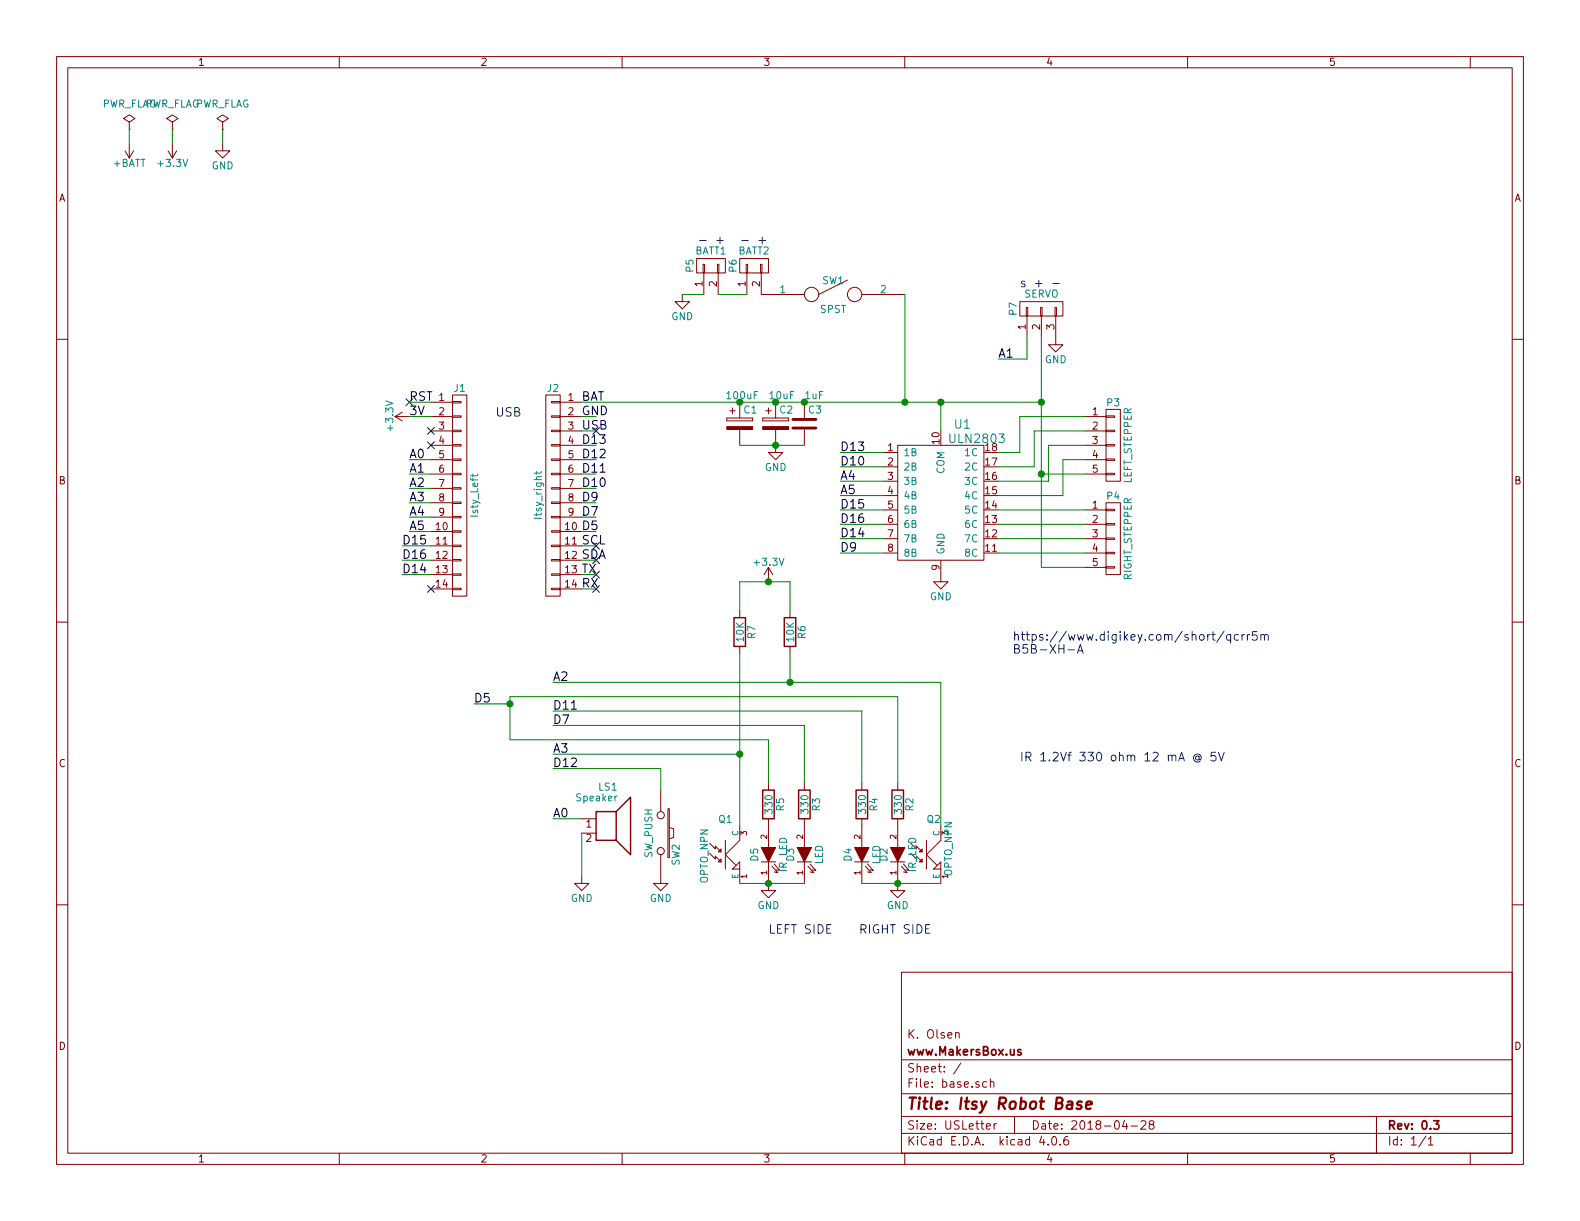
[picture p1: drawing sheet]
EESchema Schematic File Version 2
LIBS:base-rescue
LIBS:power
LIBS:device
LIBS:transistors
LIBS:conn
LIBS:linear
LIBS:regul
LIBS:74xx
LIBS:cmos4000
LIBS:adc-dac
LIBS:memory
LIBS:xilinx
LIBS:microcontrollers
LIBS:dsp
LIBS:microchip
LIBS:analog_switches
LIBS:motorola
LIBS:texas
LIBS:intel
LIBS:audio
LIBS:interface
LIBS:digital-audio
LIBS:philips
LIBS:display
LIBS:cypress
LIBS:siliconi
LIBS:opto
LIBS:atmel
LIBS:contrib
LIBS:valves
LIBS:base-cache
EELAYER 25 0
EELAYER END
$Descr USLetter 11000 8500
encoding utf-8
Sheet 1 1
Title "Itsy Robot Base"
Date "2018-04-28"
Rev "0.3"
Comp "www.MakersBox.us"
Comment1 "K. Olsen"
Comment2 ""
Comment3 ""
Comment4 ""
$EndDescr
$Comp
L PWR_FLAG #FLG01
U 1 1
P 900 900
F 0 "#FLG01" H 900 995 50  0001 C CNN
F 1 "PWR_FLAG" H 900 1080 50  0000 C CNN
F 2 "" H 900 900 60  0000 C CNN
F 3 "" H 900 900 60  0000 C CNN
	1    900  900 
	1    0    0    -1  
$EndComp
$Comp
L PWR_FLAG #FLG02
U 1 1
P 1550 900
F 0 "#FLG02" H 1550 995 50  0001 C CNN
F 1 "PWR_FLAG" H 1550 1080 50  0000 C CNN
F 2 "" H 1550 900 60  0000 C CNN
F 3 "" H 1550 900 60  0000 C CNN
	1    1550 900 
	1    0    0    -1  
$EndComp
$Comp
L GND #PWR03
U 1 1
P 1550 1000
F 0 "#PWR03" H 1550 750 50  0001 C CNN
F 1 "GND" H 1550 850 50  0000 C CNN
F 2 "" H 1550 1000 60  0000 C CNN
F 3 "" H 1550 1000 60  0000 C CNN
	1    1550 1000
	1    0    0    -1  
$EndComp
$Comp
L +BATT #PWR04
U 1 1
P 900 1000
F 0 "#PWR04" H 900 850 50  0001 C CNN
F 1 "+BATT" H 900 1140 50  0000 C CNN
F 2 "" H 900 1000 60  0000 C CNN
F 3 "" H 900 1000 60  0000 C CNN
	1    900  1000
	-1   0    0    1   
$EndComp
$Comp
L ULN2803 U1
U 1 1
P 6550 3500
F 0 "U1" H 6700 4050 60  0000 C CNN
F 1 "ULN2803" H 6800 3950 60  0000 C CNN
F 2 "library:DIP-18_W7.62mm" H 6550 3500 60  0001 C CNN
F 3 "" H 6550 3500 60  0000 C CNN
	1    6550 3500
	1    0    0    -1  
$EndComp
Text Notes 7050 4550 0    60   ~ 0
https://www.digikey.com/short/qcrr5m\nB5B-XH-A
$Comp
L CONN_01X05 P3
U 1 1
P 7750 3100
F 0 "P3" H 7750 3400 50  0000 C CNN
F 1 "LEFT_STEPPER" V 7850 3100 50  0000 C CNN
F 2 "library:JST_B5B-XH-A" H 7750 3100 50  0001 C CNN
F 3 "" H 7750 3100 50  0000 C CNN
	1    7750 3100
	1    0    0    -1  
$EndComp
$Comp
L CONN_01X05 P4
U 1 1
P 7750 3750
F 0 "P4" H 7750 4050 50  0000 C CNN
F 1 "RIGHT_STEPPER" V 7850 3750 50  0000 C CNN
F 2 "library:JST_B5B-XH-A" H 7750 3750 50  0001 C CNN
F 3 "" H 7750 3750 50  0000 C CNN
	1    7750 3750
	1    0    0    -1  
$EndComp
$Comp
L GND #PWR05
U 1 1
P 6550 4000
F 0 "#PWR05" H 6550 3750 50  0001 C CNN
F 1 "GND" H 6550 3850 50  0000 C CNN
F 2 "" H 6550 4000 60  0000 C CNN
F 3 "" H 6550 4000 60  0000 C CNN
	1    6550 4000
	1    0    0    -1  
$EndComp
Text Notes 3450 2900 0    60   ~ 0
USB
$Comp
L CONN_01X02 P5
U 1 1
P 4950 1850
F 0 "P5" H 4950 2000 50  0000 C CNN
F 1 "BATT1" V 5050 1850 50  0000 C CNN
F 2 "library:TerminalBlock_Pheonix_PT-3.5mm_2pol" H 4950 1850 50  0001 C CNN
F 3 "" H 4950 1850 50  0000 C CNN
	1    4950 1850
	0    -1   -1   0   
$EndComp
$Comp
L CONN_01X02 P6
U 1 1
P 5250 1850
F 0 "P6" H 5250 2000 50  0000 C CNN
F 1 "BATT2" V 5350 1850 50  0000 C CNN
F 2 "library:TerminalBlock_Pheonix_PT-3.5mm_2pol" H 5250 1850 50  0001 C CNN
F 3 "" H 5250 1850 50  0000 C CNN
	1    5250 1850
	0    -1   -1   0   
$EndComp
Text Notes 5050 1700 2    60   ~ 0
- +
Text Notes 5150 1700 0    60   ~ 0
- +
$Comp
L SPST SW1
U 1 1
P 5800 2050
F 0 "SW1" H 5800 2150 50  0000 C CNN
F 1 "SPST" H 5800 1950 50  0000 C CNN
F 2 "library:SW_Micro_SPST" H 5800 2050 50  0001 C CNN
F 3 "" H 5800 2050 50  0000 C CNN
	1    5800 2050
	1    0    0    -1  
$EndComp
$Comp
L CONN_01X03 P7
U 1 1
P 7250 2150
F 0 "P7" H 7250 2350 50  0000 C CNN
F 1 "SERVO" V 7350 2150 50  0000 C CNN
F 2 "library:Pin_Header_Straight_1x03" H 7250 2150 50  0001 C CNN
F 3 "" H 7250 2150 50  0000 C CNN
	1    7250 2150
	0    -1   -1   0   
$EndComp
$Comp
L GND #PWR06
U 1 1
P 7350 2350
F 0 "#PWR06" H 7350 2100 50  0001 C CNN
F 1 "GND" H 7350 2200 50  0000 C CNN
F 2 "" H 7350 2350 60  0000 C CNN
F 3 "" H 7350 2350 60  0000 C CNN
	1    7350 2350
	1    0    0    -1  
$EndComp
Text Notes 7100 2000 0    60   ~ 0
s + -
$Comp
L CP C1
U 1 1
P 5150 2950
F 0 "C1" H 5175 3050 50  0000 L CNN
F 1 "100uF" H 5050 3150 50  0000 L CNN
F 2 "library:C_Radial_D7.5_L11.2_P2.5" H 5188 2800 50  0001 C CNN
F 3 "" H 5150 2950 50  0000 C CNN
	1    5150 2950
	1    0    0    -1  
$EndComp
$Comp
L CP C2
U 1 1
P 5400 2950
F 0 "C2" H 5425 3050 50  0000 L CNN
F 1 "10uF" H 5350 3150 50  0000 L CNN
F 2 "library:C_Radial_D5_L11_P2.5" H 5438 2800 50  0001 C CNN
F 3 "" H 5400 2950 50  0000 C CNN
	1    5400 2950
	1    0    0    -1  
$EndComp
$Comp
L C C3
U 1 1
P 5600 2950
F 0 "C3" H 5625 3050 50  0000 L CNN
F 1 "1uF" H 5600 3150 50  0000 L CNN
F 2 "library:C_Disc_D3_P2.5" H 5638 2800 50  0001 C CNN
F 3 "" H 5600 2950 50  0000 C CNN
	1    5600 2950
	1    0    0    -1  
$EndComp
$Comp
L GND #PWR07
U 1 1
P 5400 3100
F 0 "#PWR07" H 5400 2850 50  0001 C CNN
F 1 "GND" H 5400 2950 50  0000 C CNN
F 2 "" H 5400 3100 60  0000 C CNN
F 3 "" H 5400 3100 60  0000 C CNN
	1    5400 3100
	1    0    0    -1  
$EndComp
$Comp
L GND #PWR08
U 1 1
P 4600 6100
F 0 "#PWR08" H 4600 5850 50  0001 C CNN
F 1 "GND" H 4600 5950 50  0000 C CNN
F 2 "" H 4600 6100 60  0000 C CNN
F 3 "" H 4600 6100 60  0000 C CNN
	1    4600 6100
	1    0    0    -1  
$EndComp
$Comp
L GND #PWR09
U 1 1
P 4750 2050
F 0 "#PWR09" H 4750 1800 50  0001 C CNN
F 1 "GND" H 4750 1900 50  0000 C CNN
F 2 "" H 4750 2050 60  0000 C CNN
F 3 "" H 4750 2050 60  0000 C CNN
	1    4750 2050
	1    0    0    -1  
$EndComp
$Comp
L OPTO_NPN Q1
U 1 1
P 5050 5950
F 0 "Q1" H 5000 6200 50  0000 L CNN
F 1 "OPTO_NPN" V 4900 5750 50  0000 L CNN
F 2 "library:PHOTOTRANS-RA" H 5050 5950 50  0001 C CNN
F 3 "" H 5050 5950 50  0000 C CNN
	1    5050 5950
	1    0    0    -1  
$EndComp
$Comp
L OPTO_NPN Q2
U 1 1
P 6450 5950
F 0 "Q2" H 6450 6200 50  0000 L CNN
F 1 "OPTO_NPN" V 6600 5800 50  0000 L CNN
F 2 "library:PHOTOTRANS-RA" H 6450 5950 50  0001 C CNN
F 3 "" H 6450 5950 50  0000 C CNN
	1    6450 5950
	1    0    0    -1  
$EndComp
$Comp
L LED-RESCUE-base D3
U 1 1
P 5600 5950
F 0 "D3" H 5600 6050 50  0000 C CNN
F 1 "LED" H 5600 5850 50  0000 C CNN
F 2 "library:LED-3MM" H 5600 5950 50  0001 C CNN
F 3 "" H 5600 5950 50  0000 C CNN
	1    5600 5950
	0    -1   -1   0   
$EndComp
$Comp
L LED-RESCUE-base D5
U 1 1
P 5350 5950
F 0 "D5" H 5350 6050 50  0000 C CNN
F 1 "IR LED" H 5350 5850 50  0000 C CNN
F 2 "library:LED-3MM_RA" H 5350 5950 50  0001 C CNN
F 3 "" H 5350 5950 50  0000 C CNN
	1    5350 5950
	0    -1   -1   0   
$EndComp
$Comp
L LED-RESCUE-base D4
U 1 1
P 6000 5950
F 0 "D4" H 6000 6050 50  0000 C CNN
F 1 "LED" H 6000 5850 50  0000 C CNN
F 2 "library:LED-3MM" H 6000 5950 50  0001 C CNN
F 3 "" H 6000 5950 50  0000 C CNN
	1    6000 5950
	0    -1   -1   0   
$EndComp
$Comp
L LED-RESCUE-base D2
U 1 1
P 6250 5950
F 0 "D2" H 6250 6050 50  0000 C CNN
F 1 "IR_LED" H 6250 5850 50  0000 C CNN
F 2 "library:LED-3MM_RA" H 6250 5950 50  0001 C CNN
F 3 "" H 6250 5950 50  0000 C CNN
	1    6250 5950
	0    -1   -1   0   
$EndComp
$Comp
L GND #PWR010
U 1 1
P 5350 6150
F 0 "#PWR010" H 5350 5900 50  0001 C CNN
F 1 "GND" H 5350 6000 50  0000 C CNN
F 2 "" H 5350 6150 60  0000 C CNN
F 3 "" H 5350 6150 60  0000 C CNN
	1    5350 6150
	1    0    0    -1  
$EndComp
$Comp
L GND #PWR011
U 1 1
P 6250 6150
F 0 "#PWR011" H 6250 5900 50  0001 C CNN
F 1 "GND" H 6250 6000 50  0000 C CNN
F 2 "" H 6250 6150 60  0000 C CNN
F 3 "" H 6250 6150 60  0000 C CNN
	1    6250 6150
	1    0    0    -1  
$EndComp
$Comp
L R R3
U 1 1
P 5600 5600
F 0 "R3" V 5680 5600 50  0000 C CNN
F 1 "330" V 5600 5600 50  0000 C CNN
F 2 "library:Resistor_Horz" V 5530 5600 50  0001 C CNN
F 3 "" H 5600 5600 50  0000 C CNN
	1    5600 5600
	1    0    0    -1  
$EndComp
$Comp
L R R4
U 1 1
P 6000 5600
F 0 "R4" V 6080 5600 50  0000 C CNN
F 1 "330" V 6000 5600 50  0000 C CNN
F 2 "library:Resistor_Horz" V 5930 5600 50  0001 C CNN
F 3 "" H 6000 5600 50  0000 C CNN
	1    6000 5600
	1    0    0    -1  
$EndComp
$Comp
L R R2
U 1 1
P 6250 5600
F 0 "R2" V 6330 5600 50  0000 C CNN
F 1 "330" V 6250 5600 50  0000 C CNN
F 2 "library:Resistor_Horz" V 6180 5600 50  0001 C CNN
F 3 "" H 6250 5600 50  0000 C CNN
	1    6250 5600
	1    0    0    -1  
$EndComp
$Comp
L R R5
U 1 1
P 5350 5600
F 0 "R5" V 5430 5600 50  0000 C CNN
F 1 "330" V 5350 5600 50  0000 C CNN
F 2 "library:Resistor_Horz" V 5280 5600 50  0001 C CNN
F 3 "" H 5350 5600 50  0000 C CNN
	1    5350 5600
	1    0    0    -1  
$EndComp
Text Notes 5350 6500 0    60   ~ 0
LEFT SIDE    RIGHT SIDE
$Comp
L R R6
U 1 1
P 5500 4400
F 0 "R6" V 5580 4400 50  0000 C CNN
F 1 "10K" V 5500 4400 50  0000 C CNN
F 2 "library:Resistor_Horz" V 5430 4400 50  0001 C CNN
F 3 "" H 5500 4400 50  0000 C CNN
	1    5500 4400
	1    0    0    -1  
$EndComp
$Comp
L R R7
U 1 1
P 5150 4400
F 0 "R7" V 5230 4400 50  0000 C CNN
F 1 "10K" V 5150 4400 50  0000 C CNN
F 2 "library:Resistor_Horz" V 5080 4400 50  0001 C CNN
F 3 "" H 5150 4400 50  0000 C CNN
	1    5150 4400
	1    0    0    -1  
$EndComp
$Comp
L SW_PUSH SW2
U 1 1
P 4600 5800
F 0 "SW2" H 4750 5910 50  0000 C CNN
F 1 "SW_PUSH" H 4600 5720 50  0000 C CNN
F 2 "library:SW_PUSH_SMALL" H 4600 5800 50  0001 C CNN
F 3 "" H 4600 5800 50  0000 C CNN
	1    4600 5800
	0    1    1    0   
$EndComp
$Comp
L CONN_01X14 J1
U 1 1
P 3200 3450
F 0 "J1" H 3200 4200 50  0000 C CNN
F 1 "Isty_Left" V 3300 3450 50  0000 C CNN
F 2 "library:Pin_Header_Straight_1x14_Pitch2.54mm" H 3200 3450 50  0001 C CNN
F 3 "" H 3200 3450 50  0001 C CNN
	1    3200 3450
	1    0    0    -1  
$EndComp
$Comp
L CONN_01X14 J2
U 1 1
P 3850 3450
F 0 "J2" H 3850 4200 50  0000 C CNN
F 1 "Itsy_right" V 3950 3450 50  0000 C CNN
F 2 "library:Pin_Header_Straight_1x14_Pitch2.54mm" H 3850 3450 50  0001 C CNN
F 3 "" H 3850 3450 50  0001 C CNN
	1    3850 3450
	-1   0    0    -1  
$EndComp
Text Label 2850 2800 0    60   ~ 0
RST
Text Label 2850 2900 0    60   ~ 0
3V
Text Label 2850 3200 0    60   ~ 0
A0
Text Label 2850 3300 0    60   ~ 0
A1
Text Label 2850 3400 0    60   ~ 0
A2
Text Label 2850 3500 0    60   ~ 0
A3
Text Label 2850 3600 0    60   ~ 0
A4
Text Label 2850 3700 0    60   ~ 0
A5
Text Label 2800 3800 0    60   ~ 0
D15
Text Label 2800 3900 0    60   ~ 0
D16
Text Label 2800 4000 0    60   ~ 0
D14
NoConn ~ 3000 3000
NoConn ~ 3000 3100
NoConn ~ 3000 4100
Text Label 4050 2800 0    60   ~ 0
BAT
Text Label 4050 2900 0    60   ~ 0
GND
Text Label 4050 3000 0    60   ~ 0
USB
Text Label 4050 3100 0    60   ~ 0
D13
Text Label 4050 3200 0    60   ~ 0
D12
Text Label 4050 3300 0    60   ~ 0
D11
Text Label 4050 3400 0    60   ~ 0
D10
Text Label 4050 3500 0    60   ~ 0
D9
Text Label 4050 3600 0    60   ~ 0
D7
Text Label 4050 3700 0    60   ~ 0
D5
Text Label 4050 3800 0    60   ~ 0
SCL
Text Label 4050 3900 0    60   ~ 0
SDA
Text Label 4050 4000 0    60   ~ 0
TX
Text Label 4050 4100 0    60   ~ 0
RX
$Comp
L PWR_FLAG #FLG012
U 1 1
P 1200 900
F 0 "#FLG012" H 1200 995 50  0001 C CNN
F 1 "PWR_FLAG" H 1200 1080 50  0000 C CNN
F 2 "" H 1200 900 60  0000 C CNN
F 3 "" H 1200 900 60  0000 C CNN
	1    1200 900 
	1    0    0    -1  
$EndComp
$Comp
L +3.3V #PWR013
U 1 1
P 1200 1000
F 0 "#PWR013" H 1200 850 50  0001 C CNN
F 1 "+3.3V" H 1200 1140 50  0000 C CNN
F 2 "" H 1200 1000 50  0001 C CNN
F 3 "" H 1200 1000 50  0001 C CNN
	1    1200 1000
	-1   0    0    1   
$EndComp
$Comp
L +3.3V #PWR014
U 1 1
P 2850 2900
F 0 "#PWR014" H 2850 2750 50  0001 C CNN
F 1 "+3.3V" H 2850 3040 50  0000 C CNN
F 2 "" H 2850 2900 50  0001 C CNN
F 3 "" H 2850 2900 50  0001 C CNN
	1    2850 2900
	0    -1   -1   0   
$EndComp
$Comp
L +3.3V #PWR015
U 1 1
P 5350 4050
F 0 "#PWR015" H 5350 3900 50  0001 C CNN
F 1 "+3.3V" H 5350 4190 50  0000 C CNN
F 2 "" H 5350 4050 50  0001 C CNN
F 3 "" H 5350 4050 50  0001 C CNN
	1    5350 4050
	1    0    0    -1  
$EndComp
Text Label 5850 3450 0    60   ~ 0
A5
Text Label 5850 3350 0    60   ~ 0
A4
Text Label 3850 5250 0    60   ~ 0
A3
Text Label 5850 3150 0    60   ~ 0
D13
Text Label 5850 3550 0    60   ~ 0
D15
Text Label 5850 3650 0    60   ~ 0
D16
Text Label 5850 3750 0    60   ~ 0
D14
Text Label 5850 3850 0    60   ~ 0
D9
Text Label 6950 2500 0    60   ~ 0
A1
Text Label 3850 4750 0    60   ~ 0
A2
Text Label 3850 5050 0    60   ~ 0
D7
Text Label 5850 3250 0    60   ~ 0
D10
Text Label 3850 4950 0    60   ~ 0
D11
Text Label 3850 5350 0    60   ~ 0
D12
Text Label 3300 4900 0    60   ~ 0
D5
NoConn ~ 2850 2800
NoConn ~ 4150 3000
NoConn ~ 4150 4000
NoConn ~ 4150 4100
Wire Wire Line
	900  900  900  1000
Wire Wire Line
	1550 900  1550 1000
Wire Wire Line
	6950 3350 7300 3350
Wire Wire Line
	6950 3450 7400 3450
Wire Wire Line
	6950 3550 7550 3550
Wire Wire Line
	6950 3650 7550 3650
Wire Wire Line
	6950 3750 7550 3750
Wire Wire Line
	6950 3850 7550 3850
Wire Wire Line
	6550 2800 6550 3000
Wire Wire Line
	7250 2350 7250 3950
Wire Wire Line
	7250 3950 7550 3950
Wire Wire Line
	6150 3150 5850 3150
Wire Wire Line
	6150 3250 5850 3250
Wire Wire Line
	6150 3350 5850 3350
Wire Wire Line
	6150 3450 5850 3450
Wire Wire Line
	6150 3550 5850 3550
Wire Wire Line
	6150 3650 5850 3650
Wire Wire Line
	6150 3750 5850 3750
Wire Wire Line
	6150 3850 5850 3850
Wire Wire Line
	5000 2050 5200 2050
Wire Wire Line
	4750 2050 4900 2050
Wire Wire Line
	6300 2800 6300 2050
Connection ~ 6550 2800
Connection ~ 6300 2800
Wire Wire Line
	6950 2500 7150 2500
Wire Wire Line
	7150 2500 7150 2350
Wire Wire Line
	5150 3100 5600 3100
Connection ~ 5400 3100
Connection ~ 5150 2800
Connection ~ 5400 2800
Connection ~ 5600 2800
Connection ~ 7250 2800
Wire Wire Line
	5150 6150 5600 6150
Wire Wire Line
	6000 6150 6550 6150
Connection ~ 6250 6150
Wire Wire Line
	7400 3450 7400 3200
Wire Wire Line
	7400 3200 7550 3200
Wire Wire Line
	7300 3350 7300 3100
Wire Wire Line
	7300 3100 7550 3100
Wire Wire Line
	6950 3250 7200 3250
Wire Wire Line
	7200 3250 7200 3000
Wire Wire Line
	7200 3000 7550 3000
Wire Wire Line
	6950 3150 7100 3150
Wire Wire Line
	7100 3150 7100 2900
Wire Wire Line
	7100 2900 7550 2900
Wire Wire Line
	7550 3300 7250 3300
Connection ~ 7250 3300
Wire Wire Line
	3850 5250 5150 5250
Wire Wire Line
	5150 4550 5150 5750
Wire Wire Line
	6550 4750 6550 5750
Wire Wire Line
	5350 5150 5350 5450
Wire Wire Line
	6000 4950 6000 5450
Wire Wire Line
	3550 4850 6250 4850
Wire Wire Line
	6250 4850 6250 5450
Wire Wire Line
	3850 4750 6550 4750
Wire Wire Line
	3850 5050 5600 5050
Wire Wire Line
	5600 5050 5600 5450
Connection ~ 5350 6150
Wire Wire Line
	4050 2800 7250 2800
Wire Wire Line
	3000 4000 2800 4000
Wire Wire Line
	3000 3900 2800 3900
Wire Wire Line
	3000 3800 2800 3800
Wire Wire Line
	3000 3700 2850 3700
Wire Wire Line
	3000 3600 2850 3600
Wire Wire Line
	3000 3500 2850 3500
Wire Wire Line
	3000 3400 2850 3400
Wire Wire Line
	3000 3300 2850 3300
Wire Wire Line
	3000 3200 2850 3200
Wire Wire Line
	3000 2900 2850 2900
Wire Wire Line
	3000 2800 2850 2800
Wire Wire Line
	4050 2900 4150 2900
Wire Wire Line
	4050 3000 4150 3000
Wire Wire Line
	4050 3100 4150 3100
Wire Wire Line
	4050 3200 4150 3200
Wire Wire Line
	4050 3300 4150 3300
Wire Wire Line
	4050 3400 4150 3400
Wire Wire Line
	4050 3500 4150 3500
Wire Wire Line
	4050 3600 4150 3600
Wire Wire Line
	4050 3700 4150 3700
Wire Wire Line
	4050 4000 4150 4000
Wire Wire Line
	4050 4100 4150 4100
Wire Wire Line
	1200 900  1200 1000
Connection ~ 5500 4750
Connection ~ 5150 5250
Wire Wire Line
	5150 4250 5150 4050
Wire Wire Line
	5150 4050 5500 4050
Wire Wire Line
	5500 4050 5500 4250
Connection ~ 5350 4050
Wire Wire Line
	6000 4950 3850 4950
Wire Wire Line
	3550 5150 5350 5150
Wire Wire Line
	5500 4550 5500 4750
Wire Wire Line
	4600 5350 4600 5500
Wire Wire Line
	4600 5350 3850 5350
Wire Wire Line
	3550 4850 3550 5150
Wire Wire Line
	3550 4900 3300 4900
Connection ~ 3550 4900
Text Notes 7100 5300 0    60   ~ 0
IR 1.2Vf 330 ohm 12 mA @ 5V
$Comp
L Speaker LS1
U 1 1
P 4250 5700
F 0 "LS1" H 4300 5925 50  0000 R CNN
F 1 "Speaker" H 4300 5850 50  0000 R CNN
F 2 "library:PS1240_piezo" H 4250 5500 50  0001 C CNN
F 3 "" H 4240 5650 50  0001 C CNN
	1    4250 5700
	1    0    0    -1  
$EndComp
Wire Wire Line
	4050 5700 3850 5700
$Comp
L GND #PWR016
U 1 1
P 4050 6100
F 0 "#PWR016" H 4050 5850 50  0001 C CNN
F 1 "GND" H 4050 5950 50  0000 C CNN
F 2 "" H 4050 6100 60  0000 C CNN
F 3 "" H 4050 6100 60  0000 C CNN
	1    4050 6100
	1    0    0    -1  
$EndComp
Wire Wire Line
	4050 5800 4050 6100
Text Label 3850 5700 0    60   ~ 0
A0
NoConn ~ 4150 3800
NoConn ~ 4150 3900
Wire Wire Line
	4050 3800 4150 3800
Wire Wire Line
	4050 3900 4150 3900
$EndSCHEMATC
